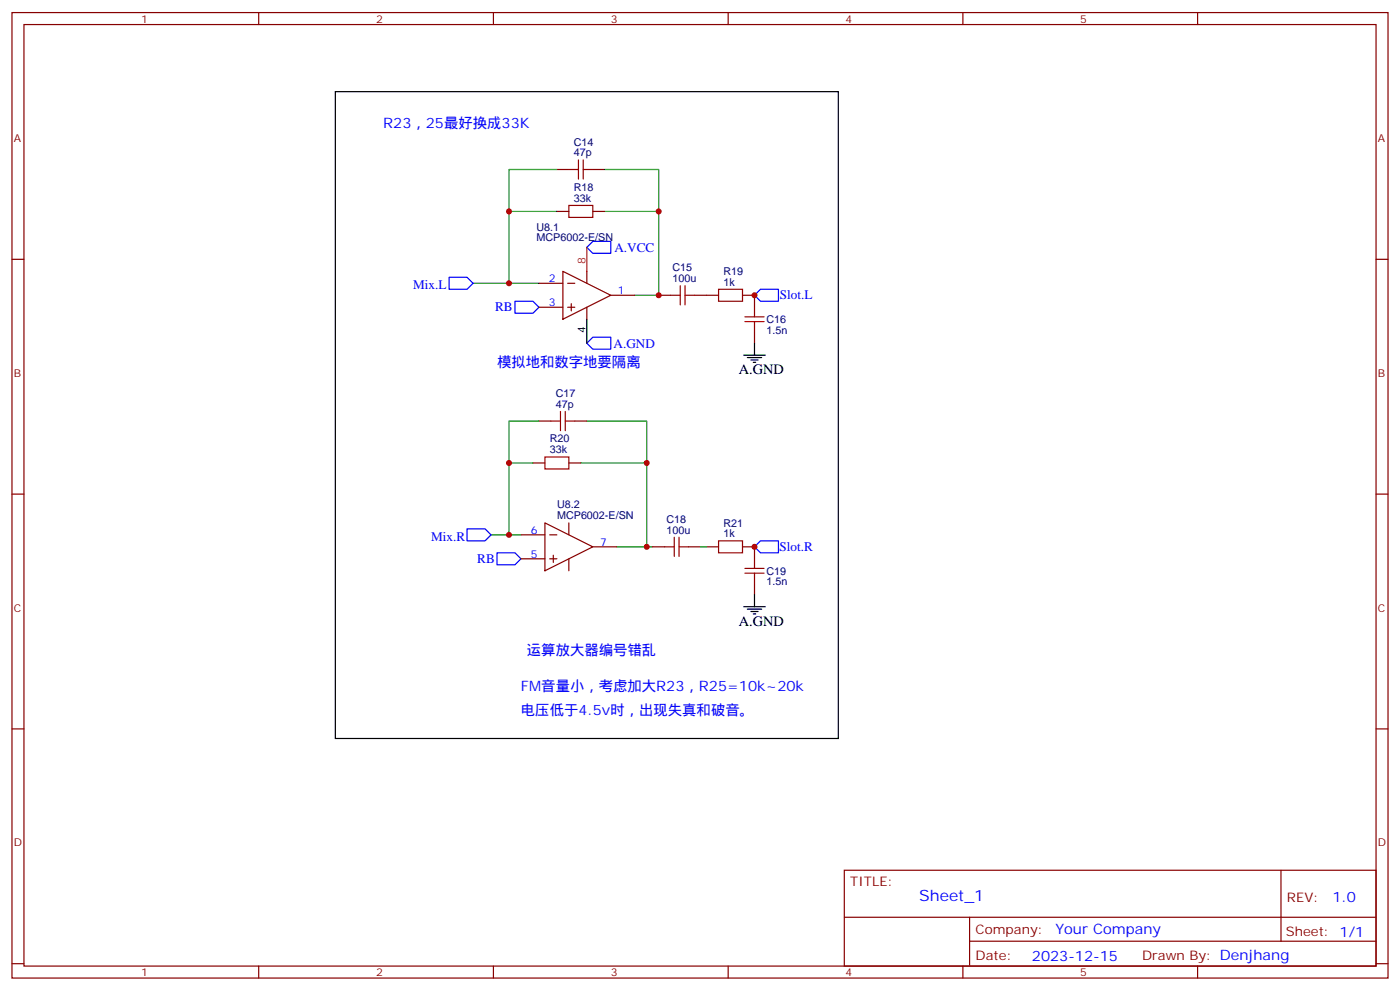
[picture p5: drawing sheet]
<svg xmlns="http://www.w3.org/2000/svg" width="412mm" height="292mm" viewBox="0 0 412 292" stroke-linecap="round" stroke-linejoin="round" font-family="sans-serif">
<g fill="none" stroke="#870000" stroke-width=".35">
<path d="M3.5 3.7h405.4v284.3h-405.4zM7.1 7.2h398.2v277.3h-398.2zM76.2 3.7v3.5M145.3 3.7v3.5M214.5 3.7v3.5M283.6 3.7v3.5M352.8 3.7v3.5M164 49.9h3.6M174.6 49.9h3.6M3.5 76.4h3.6M164 62.3h3.6M165.8 79.9l14.1 7.1-14.1 7z"/>
<path d="M172.9 79.9v3.5M174.6 62.3h3.6M405.3 76.4h3.6M158.7 83.4h7.1M158.7 90.5h7.1M167.2 83.4h2.1M167.2 90.5h2.1M168.3 89.4v2.1M172.9 90.5v3.5M179.9 87h7.1M194 87h3.6M204.6 87h7.1"/>
<path d="M218.7 87h3.5v3.5M222.2 97.5v3.6M157 136.3h3.5M158.7 124h3.6M167.6 136.3h3.5M169.3 124h3.6M3.5 145.5h3.6M153.5 157.5h7M160.5 154l14.1 7-14.1 7.1zM161.9 157.5h2.1M167.6 154v3.5M405.3 145.5h3.6"/>
<path d="M153.5 164.6h7M161.9 164.6h2.1M163 163.5v2.1M167.6 164.6v3.5M174.6 161h7.1M192.3 161h3.5M202.8 161h3.6M208.1 161h3.6M218.7 161h3.5v3.6M222.2 171.6v3.6M3.5 214.7h3.6M405.3 214.7h3.6"/>
<path d="M248.7 256.3h156.6v28.2h-156.6zM377.3 256.3v20.9M248.7 270.1h156.5M285.6 277.2h119.6M285.6 270.1v14.2M3.5 283.8h3.6M76.2 284.5v3.5M145.3 284.5v3.5M214.5 284.5v3.5M283.6 284.5v3.5M352.8 284.5v3.5M405.3 283.8h3.6"/>
</g>
<path d="M164 49.9h-14.1v12.4M178.2 49.9h15.8v12.4M164 62.3h-14.1v21.1M178.2 62.3h15.8v24.7h-7M139.3 83.4h19.4M157 136.3h-7.1v21.2M158.7 124h-8.8v12.3M171.1 136.3h19.4v24.7h-8.8M172.9 124h17.6v12.3M144.6 157.5h8.9M190.5 161h1.8M206.4 161h1.7" fill="none" stroke="#008700" stroke-width=".35"/>
<path d="M174.6 71.1h5.3v3.5h-5.3l-1.7-1.8zM132.3 81.7h5.3l1.7 1.7-1.7 1.8h-5.3zM151.7 88.7h5.3l1.7 1.8-1.7 1.8h-5.3zM224 85.2h5.3v3.5h-5.3l-1.8-1.7zM172.9 101.1l1.7-1.8h5.3v3.5h-5.3zM137.6 155.8h5.3l1.7 1.7-1.7 1.8h-5.3zM224 159.3h5.3v3.5h-5.3l-1.8-1.8zM146.4 162.8h5.3l1.8 1.8-1.8 1.7h-5.3z" fill="none" stroke="#00f" stroke-width=".35"/>
<g fill="none" stroke="#a10000" stroke-width=".35">
<path d="M167.6 49.9h2.8M170.4 47.1v5.6M171.8 49.9h2.8M171.8 47.1v5.6M167.6 60.5h7v3.5h-7zM197.6 87h2.8M200.4 84.1v5.7M201.8 84.1v5.7M201.8 87h2.8M211.7 85.2h7v3.5h-7zM219.4 94.7h5.7M219.4 93.3h5.7"/>
<path d="M222.2 90.5v2.8M222.2 94.7v2.8M160.5 134.6h7.1v3.5h-7.1zM162.3 124h2.8M165.1 121.2v5.6M166.5 124h2.8M166.5 121.2v5.6M198.6 158.2v5.7M200 158.2v5.7M211.7 159.3h7v3.5h-7zM195.8 161h2.8M200 161h2.8"/>
<path d="M219.4 168.8h5.7M219.4 167.4h5.7M222.2 164.6v2.8M222.2 168.8v2.8"/>
</g>
<path d="M98.8 27h148.1v190.5h-148.1zM172.9 94v7.1M219.1 104.6h6.3M220.1 105.3h4.3M221.2 106h2.1M221.9 106.7h.7M222.2 101.1v3.5M219.1 178.7h6.3M220.1 179.4h4.3M222.2 175.2v3.5M221.2 180.1h2.1M221.9 180.8h.7" fill="none" stroke="#000" stroke-width=".35"/>
<path d="M172.9 72.8v7.1" fill="none" stroke="#f00" stroke-width=".35"/>
<g fill="#c00">
<circle cx="190.5" cy="161" r=".88"/>
<circle cx="194" cy="62.3" r=".88"/>
<circle cx="190.5" cy="136.3" r=".88"/>
<circle cx="149.9" cy="83.4" r=".88"/>
<circle cx="149.9" cy="62.3" r=".88"/>
<circle cx="149.9" cy="157.5" r=".88"/>
<circle cx="149.9" cy="136.3" r=".88"/>
<circle cx="222.3" cy="87" r=".88"/>
<circle cx="222.3" cy="161" r=".88"/>
<circle cx="194" cy="87" r=".88"/>
</g>
<text font-size="4.6" fill="#00f" x="270.8" y="265.3">Sheet_1</text>
<g font-size="4.2" fill="#00f">
<text x="112.9" y="37.6">R23，25最好换成33K</text>
<text x="146.4" y="108.1">模拟地和数字地要隔离</text>
<text x="155.2" y="192.8">运算放大器编号错乱</text>
<text x="153.5" y="203.4">FM音量小，考虑加大R23，R25=10k~20k</text>
<text x="153.5" y="210.4">电压低于4.5v时，出现失真和破音。</text>
<text x="392.5" y="265.6">1.0</text>
<text x="310.9" y="275.1">Your Company</text>
<text x="304" y="282.9">2023-12-15</text>
</g>
<g font-size="4.2">
<text x="217.7" y="110.2">A.GND</text>
<text x="217.7" y="184.3">A.GND</text>
</g>
<g font-size="3.9" fill="#00f">
<text x="181" y="74.1">A.VCC</text>
<text x="121.7" y="85.2">Mix.L</text>
<text x="229.7" y="88.2">Slot.L</text>
<text x="145.9" y="91.7">RB</text>
<text x="180.8" y="102.3">A.GND</text>
<text x="127" y="159.3">Mix.R</text>
<text x="140.6" y="165.8">RB</text>
<text x="229.6" y="162.3">Slot.R</text>
</g>
<g font-size="3.9" fill="#800">
<text x="250.5" y="260.9">TITLE:</text>
<text x="379.1" y="265.6">REV:</text>
<text x="287.4" y="275.1">Company:</text>
<text x="378.7" y="275.7">Sheet: 1/1</text>
<text x="287.4" y="282.8">Date:</text>
<text x="336.4" y="282.8">Drawn By: Denjhang</text>
</g>
<g font-size="3.2" fill="#800">
<text x="41.6" y="6.7">1</text>
<text x="110.8" y="6.7">2</text>
<text x="179.9" y="6.7">3</text>
<text x="249.1" y="6.7">4</text>
<text x="318.2" y="6.7">5</text>
<text x="4.1" y="41.8">A</text>
<text x="405.9" y="41.8">A</text>
<text x="4.1" y="110.9">B</text>
<text x="405.9" y="110.9">B</text>
<text x="4.1" y="180.1">C</text>
<text x="405.9" y="180.1">C</text>
<text x="4.1" y="249.2">D</text>
<text x="405.9" y="249.2">D</text>
<text x="41.6" y="287.5">1</text>
<text x="110.8" y="287.5">2</text>
<text x="179.9" y="287.5">3</text>
<text x="249.1" y="287.5">4</text>
<text x="318.2" y="287.5">5</text>
</g>
<g font-size="3.2" fill="#000080">
<text x="169" y="46">47p</text>
<text x="169" y="42.9">C14</text>
<text x="169" y="59.4">33k</text>
<text x="169" y="56.2">R18</text>
<text x="158" y="71.1">MCP6002-E/SN</text>
<text x="158" y="67.9">U8.1</text>
<text x="198.1" y="83.1">100u</text>
<text x="198.1" y="79.9">C15</text>
<text x="213.1" y="81.1">R19</text>
<text x="213.1" y="84.1">1k</text>
<text x="225.8" y="95.2">C16</text>
<text x="225.8" y="98.3">1.5n</text>
<text x="163.7" y="116.9">C17</text>
<text x="163.7" y="120.1">47p</text>
<text x="161.9" y="130.3">R20</text>
<text x="161.9" y="133.5">33k</text>
<text x="164.1" y="149.6">U8.2</text>
<text x="164.1" y="152.8">MCP6002-E/SN</text>
<text x="196.3" y="153.9">C18</text>
<text x="213.1" y="155.1">R21</text>
<text x="196.3" y="157.2">100u</text>
<text x="213.1" y="158.2">1k</text>
<text x="225.8" y="172.4">1.5n</text>
<text x="225.8" y="169.2">C19</text>
</g>
<text font-size="3.2" fill="#f00" x="172.5" y="77.8" transform="rotate(-90 172.5 77.8)">8</text>
<g font-size="3.2" fill="#00f">
<text x="161.7" y="83.1">2</text>
<text x="182" y="86.6">1</text>
<text x="161.7" y="90.1">3</text>
<text x="156.4" y="157.2">6</text>
<text x="176.7" y="160.7">7</text>
<text x="156.4" y="164.2">5</text>
</g>
<text font-size="3.2" x="172.5" y="98.1" transform="rotate(-90 172.5 98.1)">4</text>
</svg>
